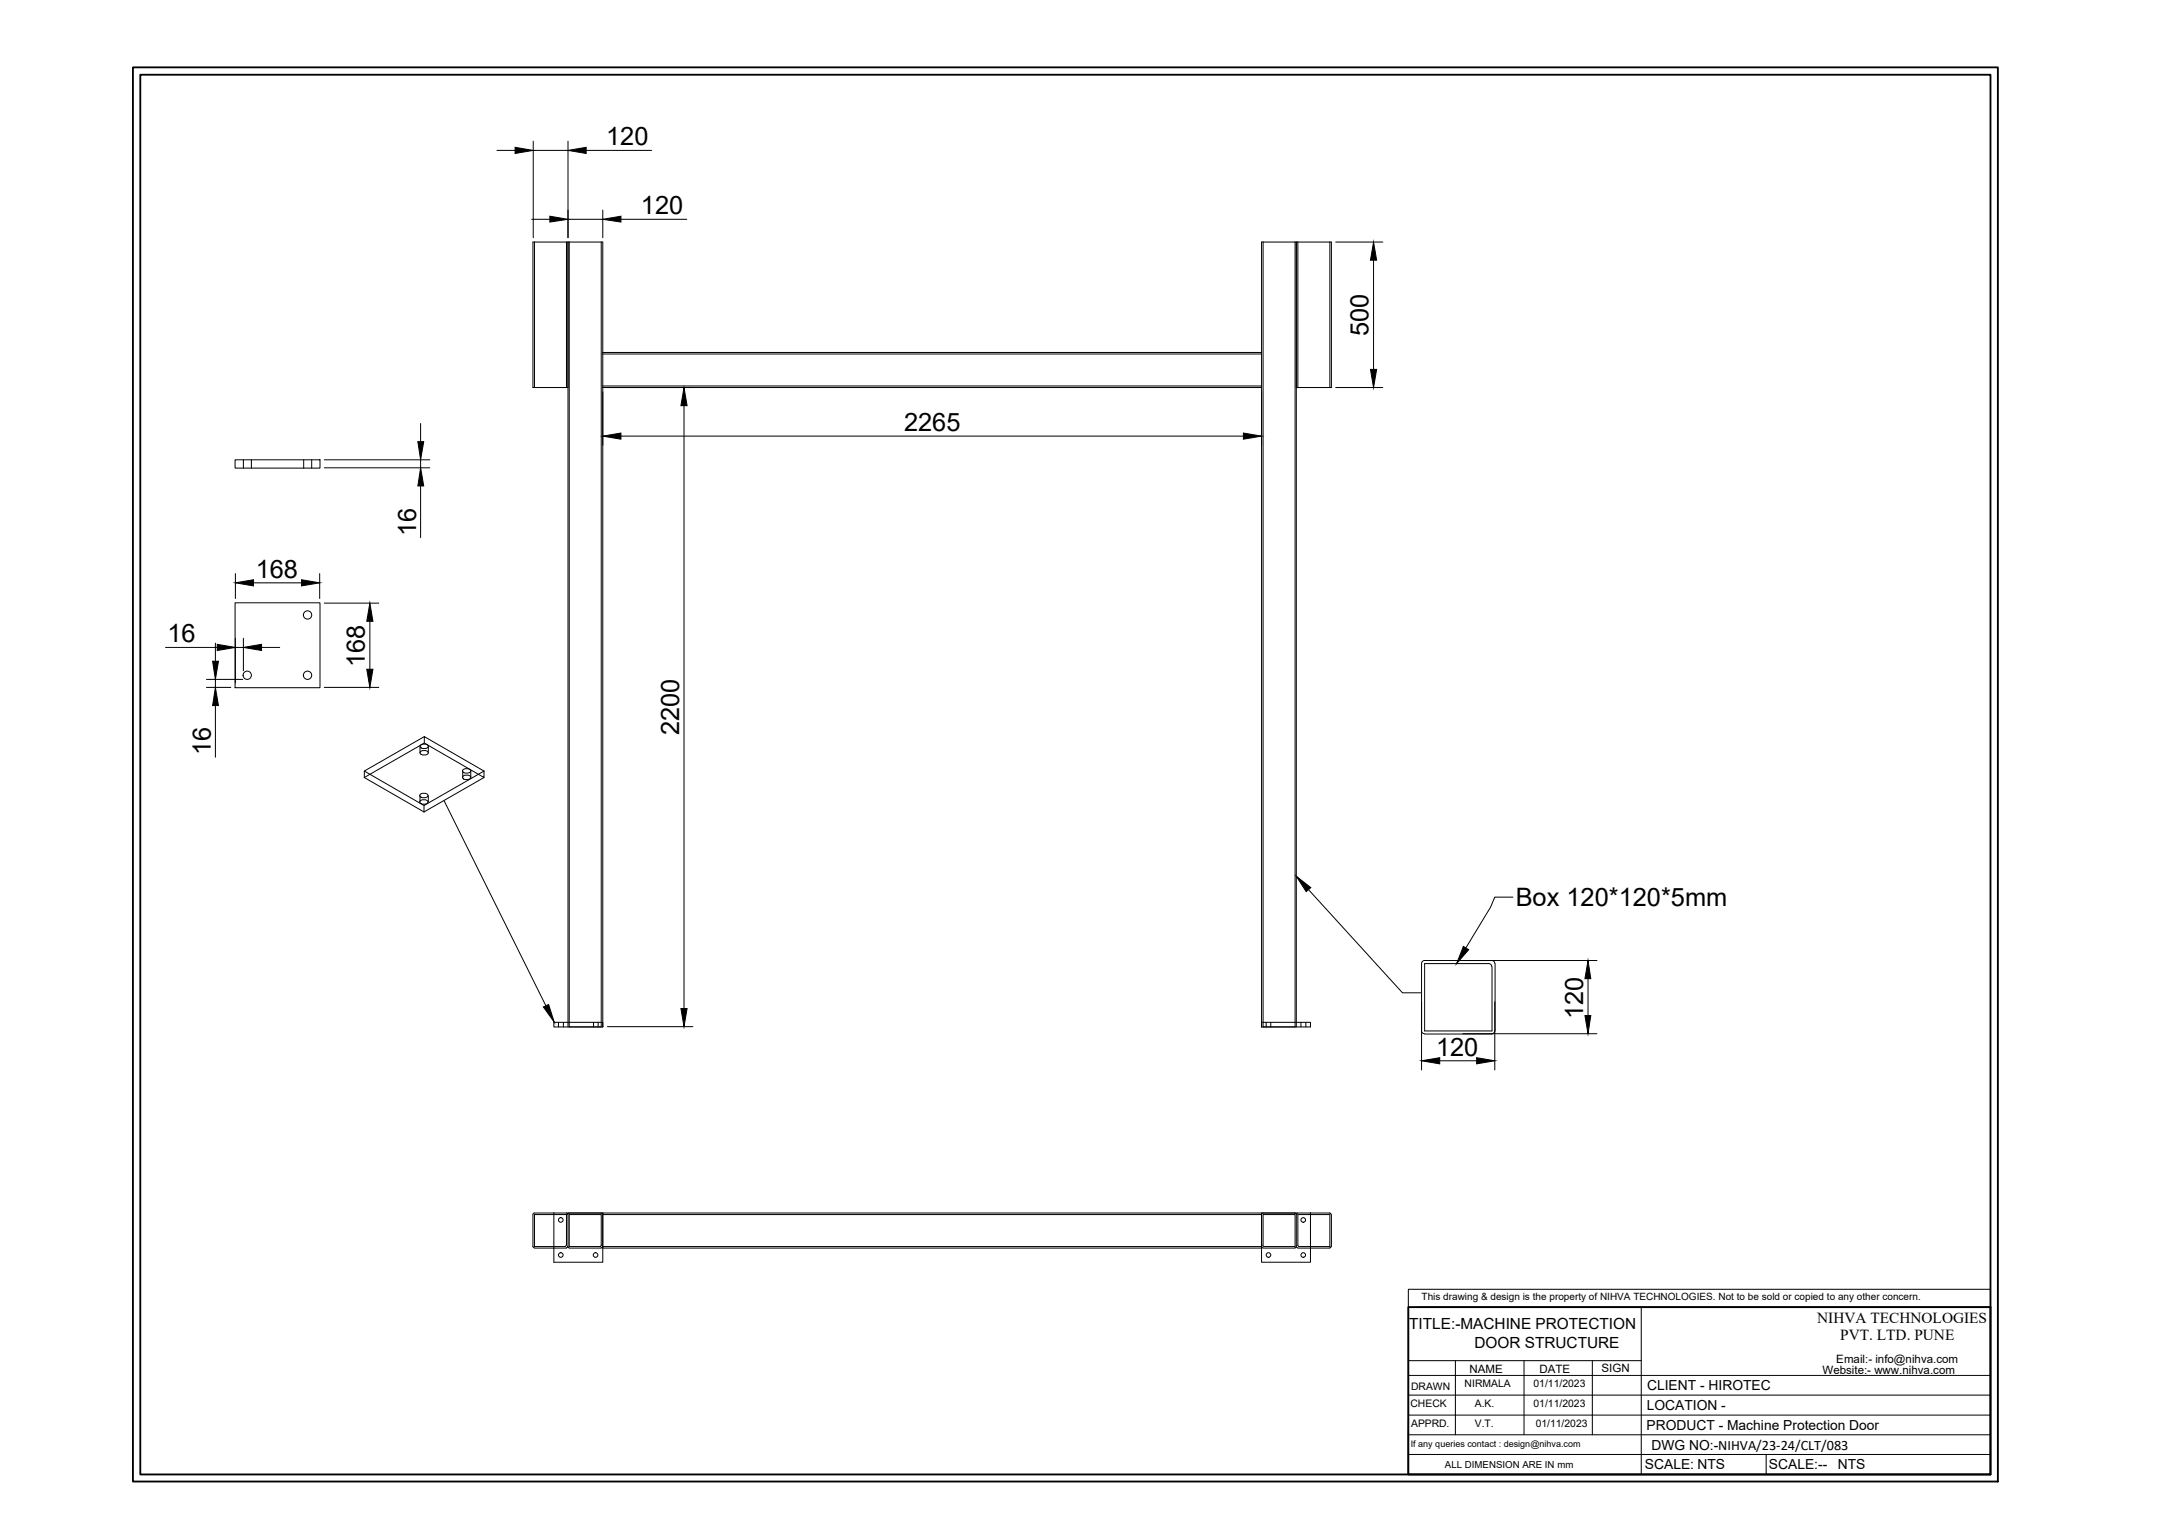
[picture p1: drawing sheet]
<svg xmlns="http://www.w3.org/2000/svg" width="297mm" height="210mm" viewBox="0 0 297 210" stroke-linecap="round" stroke-linejoin="round" font-family="sans-serif">
<!-- layer: MD_Hidden -->
<g fill="none" stroke="#000" stroke-width=".14">
<path d="M73.5 33.3v20M77.9 33.3v20M78.3 33.3v108.1M82.7 33.3v108.1M173.8 33.3v108.1M178.2 33.3v108.1M178.6 33.3v20M183 33.3v20M82.9 48.7h90.7M82.9 53.1h90.7M33.5 63.3v1.1M34.6 63.3v1.1"/>
<path d="M41.8 63.3v1.1M42.9 63.3v1.1M50.1 106.1l8.2 4.8M57.8 109.4a.76 .76 0 0 1 1.1 0v.2a.76 .76 0 0 1-1.1 0zM57.8 102.7v.9M57.8 109.5v.9M57.8 102.6a.76 .76 0 0 1 1.1 0v.2a.76 .76 0 0 1-1.1 0zM58.9 102.7v.9M58.9 109.5v.9M63.6 106a.76 .76 0 0 1 1.2 0v.2a.76 .76 0 0 1-1.2 0zM63.7 106.1v.9M64.8 106.1v.9"/>
<path d="M66.6 106.1l-8.3 4.8v.9M76.8 140.7v.7M77.5 140.7v.7M78.1 140.7v.7M81.7 140.7v.7M82.3 140.7v.7M174.2 140.7v.7M174.8 140.7v.7M178.4 140.7v.7M179 140.7v.7M179.7 140.7v.7M76.2 167.2h1.7v4.2"/>
<path d="M76.2 171.6h1.5M76.2 171.8h1.7M77.9 171.4l-.2 .2M77.9 167l.2 .2M78.1 171.6l-.2 .1M82.9 167.2h90.7M82.9 171.6h90.7M178.4 171.6l.1 .1M178.5 167l-.1 .2M178.6 171.8h1.7M178.8 171.6h1.5M180.3 167.2h-1.7v4.2l.2 .2"/>
</g>
<!-- layer: MD_Visible -->
<g fill="none" stroke="#000" stroke-width=".14">
<path d="M78.1 33.3h-4.8v20h4.8M78.1 33.3h4.8v15.2M78.1 33.3v107.4M178.4 33.3h4.8v20h-4.8M178.4 33.3h-4.8v15.2M178.4 33.3v107.4M82.9 48.5v4.8M82.9 48.5h90.7M82.9 53.3v88.1M82.9 53.3h90.7M173.6 48.5v4.8M173.6 53.3v88.1"/>
<path d="M32.3 63.3h11.7v1.1h-11.7zM32.3 83h11.7v11.7h-11.7zM57.8 110.3a.76 .76 0 0 1 1.1 0v.2a.76 .76 0 0 1-1.1 0zM57.8 103.5a.76 .76 0 0 1 1.1 0v.2a.76 .76 0 0 1-1.1 0zM58.4 101.4l-8.3 4.7v.9l8.2 4.8 8.3-4.8M58.4 102.3l8.2 4.7v-.9l-8.2-4.7v.9l-8.3 4.7M63.6 106.9a.76 .76 0 0 1 1.2 0v.2a.76 .76 0 0 1-1.2 0zM195.6 132.6v9.3M196 132.2l-.2 .1-.2 .3M196 132.2h9.3M204.8 132.6l.2 .1 .2 .3M204.9 132.6h-8.9v9.3h9.3v-8.8"/>
<path d="M205.3 132.2l.3 .2 .1 .2M205.7 132.6v9.3M76.2 140.7h6.7v.7h-6.7zM78.3 141.4h4.4M82.9 141.4h.1M173.6 141.4h.1M173.6 140.7h6.7v.7h-6.7M195.6 141.9l.2 .3 .2 .1M196 142.3h9.3M205.7 141.9l-.2 .3-.2 .1M73.5 167l-.2 .2v4.4l.2 .1M73.5 167h100.1v.2"/>
<path d="M73.5 171.8h2.7M76.2 167v6.7h6.7v-6.7v4.8h90.7v-.2M76.2 167.2h-2.7v4.4h2.7M78.1 171.6l.2 .1M78.1 167.2v4.4M78.3 167l-.2 .2M78.3 171.8h4.4M82.5 171.6l.2-.2v-4.2h-4.4v4.4h4.3M82.7 167l.2 .2M82.9 171.6l-.2 .1M173.6 167h6.7v6.7h-6.7zM173.6 167.2l.2-.2h4.5l.1 4.6-.2 .1"/>
<path d="M173.6 171.6l.2 .1M173.6 167.2v4.4M173.7 171.4l.2 .2h4.3v-4.4h-4.4v4.2M173.8 171.8h4.4M180.3 167h2.6l.2 .2M180.3 171.8h2.7M180.3 167.2h2.7v4.4h-2.7M183.1 171.6l-.2 .1M183.2 167.2v4.4"/>
<circle cx="34" cy="92.9" r=".57"/>
<circle cx="42.3" cy="92.9" r=".57"/>
<circle cx="42.3" cy="84.6" r=".57"/>
<circle cx="77.2" cy="172.7" r=".32"/>
<circle cx="77.2" cy="167.9" r=".32"/>
<circle cx="81.9" cy="172.7" r=".32"/>
<circle cx="174.5" cy="172.7" r=".32"/>
<circle cx="179.3" cy="167.9" r=".32"/>
<circle cx="179.3" cy="172.7" r=".32"/>
</g>
<!-- layer: 0 -->
<g fill="none" stroke="#000" stroke-width=".14">
<path d="M73.4 19.4v13.3M78.1 19.4v13.3M68.4 20.7h2.5M73.2 30.2h2.4M73.4 20.7h4.7M78.1 30.2h4.8M80.6 20.7h9.1M82.9 28.9v3.8M85.4 30.2h9.1M183.8 33.3h6.4M189 35.8v15M57.9 58.3v2.5"/>
<path d="M82.9 53.9v7.4M83.6 53.3h11.7M94.1 55.8v83M173.6 53.9v7.4M183.8 53.3h6.4M32.4 79v3.4M44 79v3.4M44.6 63.3h14.5M44.6 64.4h14.5M57.9 63.3v1.1M57.9 66.9v7.1M85.4 60h85.7"/>
<path d="M22.8 89.1h7.1M28.4 94.6h3.4M28.4 93.5h5M29.6 88.5v2.5M29.6 93.5v1.1M29.6 97.1v7.1M32.4 87.8v6.2M32.4 89.1h1.1M33.5 87.8v4.5M34.9 80.2h6.6M36 89.1h2.5M44.6 83h7.5"/>
<path d="M44.6 94.6h7.5M50.9 85.5v6.6M61.1 110.2l14 28.2M180 122.5l13 14.2h2.5M195.6 137.9v9.4M201.3 132.2h18.4M205.7 137.9v9.4M208.2 123.5h-2.5l-.6 1.4-3.4 5.6M218.5 134.7v5.1M83.6 141.3h11.7M198.1 146h5.1M201.3 142.3h18.4"/>
<path d="M193.8 177.5h80.1v2.4h-80.1zM193.8 179.9v23M195.1 179.9h78.8M225.8 179.9v23M193.8 197.5h80.1M193.8 194.8h80.1M193.8 192h80.1M193.8 189.3h80.1M193.8 187.3h32M200.2 187.3v10.2M209.7 187.3v10.2M219.1 187.3v10.2"/>
<path d="M193.8 200.2h80.1M243 200.2v2.7"/>
</g>
<path d="M18.3 9.3h256.6v194.6h-256.6zM19.3 10.3h254.6v192.6h-254.6zM193.8 179.9h80.1v23h-80.1z" fill="none" stroke="#000" stroke-width=".25"/>
<g fill="#000" stroke="#000" stroke-width=".14">
<path d="M70.9 20.3l2.5 .4-2.5 .4zM75.6 29.8l2.5 .4-2.5 .4zM78.1 20.7l2.5-.4v.8zM82.9 30.2l2.5-.4v.8zM189 33.3l.4 2.5h-.8zM82.9 60l2.5-.4v.9zM94.1 53.3l.4 2.5h-.8zM171.1 59.6l2.5 .4-2.5 .5zM188.6 50.8h.8l-.4 2.5zM32.4 80.2l2.5-.4v.8zM41.5 79.8l2.5 .4-2.5 .4zM57.5 60.8h.8l-.4 2.5z"/>
<path d="M57.9 64.4l.4 2.5h-.8zM29.3 91h.8l-.5 2.5zM29.6 94.6l.5 2.5h-.8zM29.9 88.7l2.5 .4-2.5 .4zM33.5 89.1l2.5-.4v.8zM50.9 83l.4 2.5h-.8zM50.5 92.1h.8l-.4 2.5zM74.8 138.6l.7-.3 .7 2.4zM93.7 138.8h.8l-.4 2.5zM178.4 120.6l1.9 1.6-.6 .5zM201.3 130.3l.8 .4-1.7 1.9zM218.5 132.2l.4 2.5h-.8z"/>
<path d="M218.1 139.8h.8l-.4 2.5zM195.6 146l2.5-.4v.8zM203.2 145.6l2.5 .4-2.5 .4z"/>
</g>
<g font-size="3.5">
<text x="83.4" y="20">120</text>
<text x="88.2" y="29.5">120</text>
<text x="188.3" y="46.2" transform="rotate(-90 188.3 46.2)">500</text>
<text x="124.4" y="59.4">2265</text>
<text x="57.2" y="73.7" transform="rotate(-90 57.2 73.7)">16</text>
<text x="35.2" y="79.5">168</text>
<text x="23" y="88.4">16</text>
<text x="50.2" y="91.9" transform="rotate(-90 50.2 91.9)">168</text>
<text x="93.4" y="101.2" transform="rotate(-90 93.4 101.2)">2200</text>
<text x="29" y="104" transform="rotate(-90 29 104)">16</text>
<text x="208.5" y="124.7">Box 120*120*5mm</text>
<text x="217.8" y="140.3" transform="rotate(-90 217.8 140.3)">120</text>
<text x="197.6" y="145.4">120</text>
</g>
<g font-size="2.1">
<text x="193.9" y="183">TITLE:-MACHINE PROTECTION</text>
<text x="202.9" y="185.5">DOOR STRUCTURE</text>
<text x="250" y="182.1">NIHVA TECHNOLOGIES</text>
<text x="253.2" y="184.5">PVT. LTD. PUNE</text>
</g>
<g font-size="1.9">
<text x="226.6" y="191.3">CLIENT - HIROTEC</text>
<text x="226.5" y="196.8">PRODUCT - Machine Protection Door</text>
<text x="226.6" y="194.1">LOCATION -</text>
<text x="226.3" y="202.2">SCALE: NTS</text>
<text x="227.2" y="199.5">DWG NO:-NIHVA/23-24/CLT/083</text>
<text x="243.4" y="202.2">SCALE:--</text>
<text x="252.9" y="202.2">NTS</text>
</g>
<g font-size="1.6">
<text x="202.2" y="188.9">NAME</text>
<text x="211.8" y="189">DATE</text>
<text x="220.3" y="188.8">SIGN</text>
<text x="250.7" y="189.1">Website:- www.nihva.com</text>
<text x="252.6" y="187.7">Email:- info@nihva.com</text>
</g>
<g font-size="1.4">
<text x="195.6" y="179">This drawing &amp; design is the property of NIHVA TECHNOLOGIES. Not to be sold or copied to any other concern.</text>
<text x="194.1" y="191.3">DRAWN</text>
<text x="201.5" y="190.9">NIRMALA</text>
<text x="211" y="190.9">01/11/2023</text>
<text x="194.1" y="193.7">CHECK</text>
<text x="194.1" y="196.4">APPRD.</text>
<text x="202.9" y="193.6">A.K.</text>
<text x="202.9" y="196.4">V.T.</text>
<text x="211" y="193.7">01/11/2023</text>
<text x="211.3" y="196.4">01/11/2023</text>
</g>
<text font-size="1.3" x="198.8" y="202">ALL DIMENSION ARE IN mm</text>
<text font-size="1.2" x="194.1" y="199.2">If any queries contact : design@nihva.com</text>
</svg>
